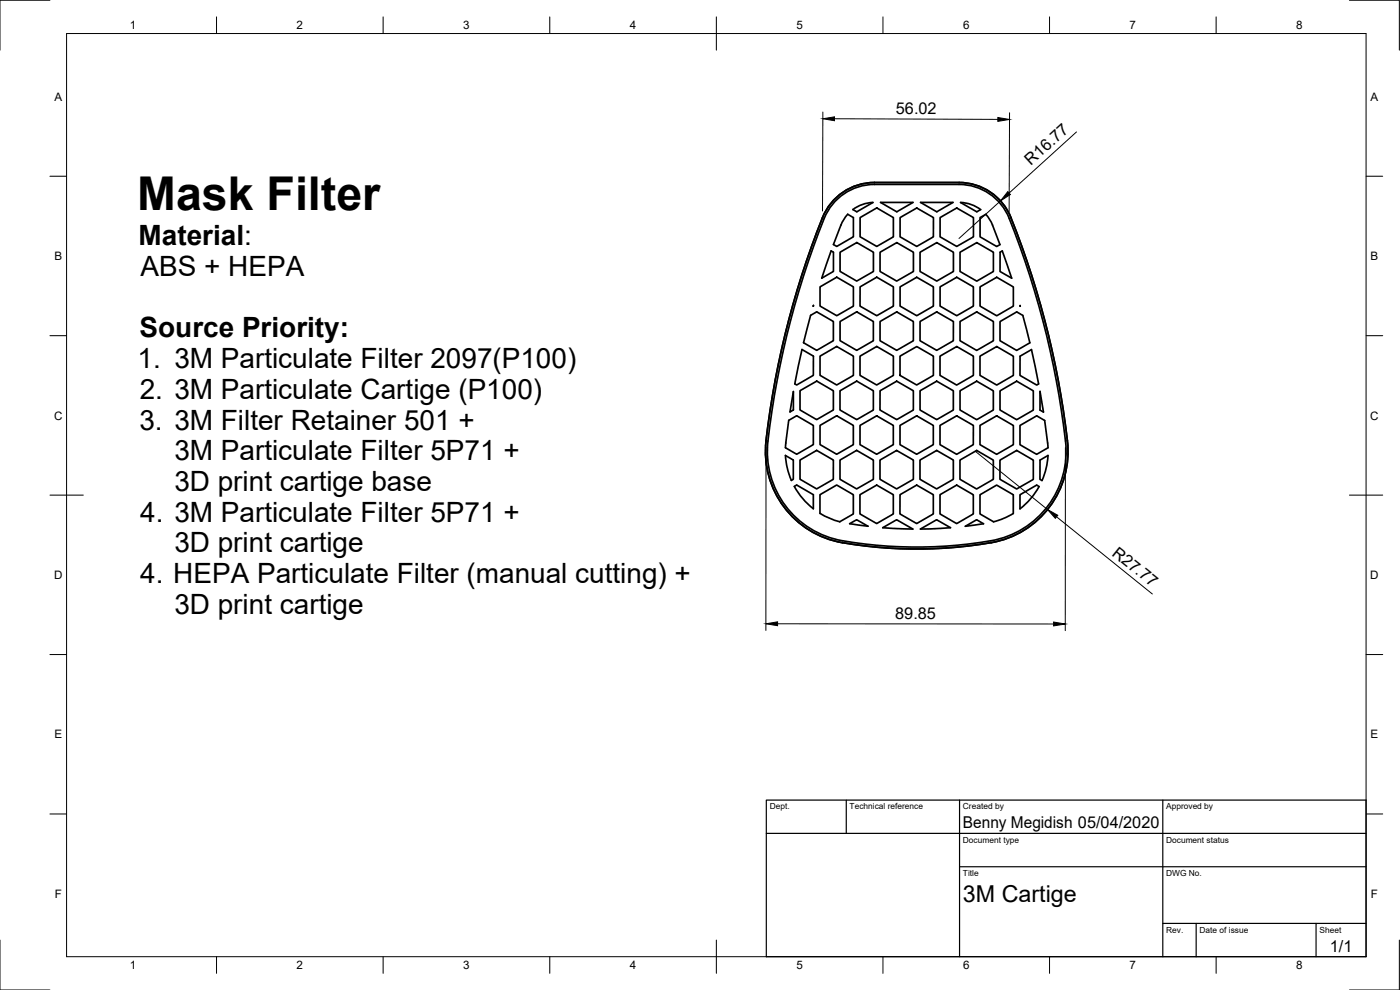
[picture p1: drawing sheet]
<svg xmlns="http://www.w3.org/2000/svg" width="420mm" height="297mm" viewBox="0 0 420 297" stroke-linecap="round" stroke-linejoin="round" font-family="sans-serif">
<!-- layer: Visible -->
<g fill="none" stroke="#000" stroke-width=".51">
<path d="M262.4 55.3h25.4a16.2 16.2 0 0 1 15.1 10.2M262.4 54.8h25.4a16.8 16.8 0 0 1 15.6 10.5 258.8 258.8 0 0 1 17.1 69 27.8 27.8 0 0 1-23 28.5M262.4 55.3a16.2 16.2 0 0 0-15 10.2M262.4 54.8a16.8 16.8 0 0 0-15.6 10.5 256.6 256.6 0 0 0-17.1 69 27.8 27.8 0 0 0 23.1 28.5M247.4 65.5a255.9 255.9 0 0 0-17.1 68.8 27.2 27.2 0 0 0 22.6 28M249.4 75.3l.7 .4v5.7l-3.5 2.1zM252.1 75.7l5-2.9 5 2.9v5.8l-5 2.8-5-2.9zM254.4 64.3l1.7 1v5.7l-5 2.9-1-.5 2.5-6.5zM256 62.9a10.8 10.8 0 0 1 6-2.2l-4.9 2.8zM258.1 65.3l5-2.9 5 2.9v5.8l-5 2.8-5-2.9zM264.1 75.7l5-2.9 5 2.9v5.8l-5 2.8-5-2.8zM264.3 60.7h9.7l-4.9 2.8z"/>
<path d="M270.1 65.3l5-2.9 5 2.9v5.8l-5 2.8-5-2.8zM276.1 75.7l5-2.9 5 2.9v5.8l-5 2.8-5-2.8zM276.3 60.7h9.7l-4.9 2.8zM282.1 65.3l5-2.9 5 2.9v5.8l-5 2.8-5-2.8zM288.1 75.7l5-2.9 5 2.9v5.8l-5 2.9-5-2.9zM288.3 60.7a10.8 10.8 0 0 1 6 2.2l-1.2 .6zM294.1 65.3l1.8-1 .8 1 1.2 2.2 2.2 5.9-1 .6-5-2.9zM300.1 75.7l.7-.4 2.8 8.2-3.5-2zM302.9 65.5a257 257 0 0 1 17 68.8 27.2 27.2 0 0 1-22.6 27.9 131.4 131.4 0 0 1-44.4 0M243.3 94.6l1.8-1 5 2.9v5.7l-5 2.9-3.9-2.3zM244.1 91.6v.3zM246.1 86.1l5-2.9 5 2.9v5.7l-5 2.9-5-2.9z"/>
<path d="M252.1 96.5l5-2.9 5 2.9v5.7l-5 2.9-5-2.9zM258.1 86.1l5-2.9 5 2.9v5.7l-5 2.9-5-2.9zM264.1 96.5l5-2.9 5 2.9v5.7l-5 2.9-5-2.9zM270.1 86.1l5-2.9 5 2.9v5.7l-5 2.9-5-2.9zM276.1 96.5l5-2.9 5 2.9v5.7l-5 2.9-5-2.9zM282.1 86.1l5-2.9 5 2.9v5.7l-5 2.9-5-2.9zM288.1 96.5l5-2.9 5 2.9v5.7l-5 2.9-5-2.9zM294.1 86.1l5-2.9 5 2.9v5.7l-5 2.9-5-2.9zM300.1 96.5l5-2.9 1.9 1 2.1 8.3-4 2.2-5-2.9zM306.1 91.7l.1 .2zM238.1 117.5v5.5l-1 .6zM240.1 117.2l5-2.9 5 2.9v5.8l-5 2.9-5-2.9z"/>
<path d="M240.7 104.9l3.4 2v5.7l-5 2.9-.6-.3zM246.1 106.9l5-2.9 5 2.9v5.7l-5 2.9-5-2.9zM252.1 117.2l5-2.9 5 2.9v5.8l-5 2.9-5-2.9zM258.1 106.9l5-2.9 5 2.9v5.7l-5 2.9-5-2.9zM264.1 117.2l5-2.8 5 2.8v5.8l-5 2.9-5-2.9zM270.1 106.9l5-2.9 5 2.9v5.7l-5 2.9-5-2.9zM276.1 117.2l5-2.8 5 2.8v5.8l-5 2.9-5-2.9zM282.1 106.9l5-2.9 5 2.9v5.7l-5 2.9-5-2.9zM288.1 117.2l5-2.8 5 2.9v5.7l-5 2.9-5-2.9zM294.1 106.9l5-2.9 5 2.9v5.7l-5 2.9-5-2.9zM300.1 117.3l5-2.9 5 2.9v5.7l-5 2.9-5-2.9zM306.1 106.9l3.5-2 2.1 10.3-.6 .3-5-2.9z"/>
<path d="M312.1 117.4l1.1 6.2-1.1-.6zM229.9 132.2a27.8 27.8 0 0 0 22.9 30.6M236.7 126.1l2.4-1.4 5 2.9v5.8l-5 2.9-3.4-2zM240.1 138l5-2.9 5 2.9v5.8l-5 2.9-5-2.9zM246.1 127.6l5-2.9 5 2.9v5.8l-5 2.9-5-2.9zM252.1 138l5-2.9 5 2.9v5.8l-5 2.9-5-2.9zM258.1 127.6l5-2.8 5 2.8v5.8l-5 2.9-5-2.9zM264.1 138l5-2.8 5 2.8v5.8l-5 2.9-5-2.9zM270.1 127.6l5-2.8 5 2.8v5.8l-5 2.9-5-2.9zM276.1 138l5-2.8 5 2.8v5.8l-5 2.9-5-2.9zM282.1 127.6l5-2.8 5 2.8v5.8l-5 2.9-5-2.9zM288.1 138l5-2.8 5 2.9v5.7l-5 2.9-5-2.9z"/>
<path d="M294.1 127.6l5-2.8 5 2.9v5.7l-5 2.9-5-2.9zM300.1 138.1l5-2.9 5 2.9v5.7l-5 2.9-5-2.9zM306.1 127.7l5-2.9 2.4 1.4 1 8.2-3.4 1.9-5-2.9zM314.5 136.7l-2.4 1.4v5.7l.6 .4a21.8 21.8 0 0 0 1.8-7.5M320.3 132.2a27.8 27.8 0 0 1-22.8 30.6M237.5 144.1a21.8 21.8 0 0 1-1.8-7.5l2.4 1.4v5.8l-.6 .4M244.1 152.6v-4.2l-5-2.9-.7 .4a21.8 21.8 0 0 0 5.7 6.8M246.1 148.4l5-2.9 5 2.9v5.8l-4.1 2.4a21.8 21.8 0 0 1-5.9-2.6zM255 157.1l2.1-1.2 3.4 2zM258.1 148.4l5-2.9 5 2.9v5.8l-5 2.9-5-2.9zM264.9 158.3l4.2-2.4 4.9 2.8zM270.1 148.4l5-2.9 5 2.9v5.8l-5 2.9-5-2.9z"/>
<path d="M276.2 158.7l4.9-2.8 4.2 2.4zM282.1 148.4l5-2.9 5 2.9v5.8l-5 2.9-5-2.9zM289.7 157.9l3.4-2 2.1 1.2zM294.1 148.4l5-2.9 5 2.9v5.7a21.8 21.8 0 0 1-5.9 2.5l-4.1-2.4zM306.1 148.4l5-2.9 .7 .5a21.8 21.8 0 0 1-5.7 6.7zM252.8 162.8a132.6 132.6 0 0 0 44.7 0"/>
</g>
<!-- layer: Border -->
<g fill="none" stroke="#000" stroke-width=".3">
<path d="M15 .1h-15v15M20 10.1h390v276.9h-390zM65 5.1v5M115 5.1v5M165 5.1v5M215 5.1v10M265 5.1v5M315 5.1v5M365 5.1v5M405 .1h15v15M15 52.9h5M410 52.9h5"/>
<path d="M15 100.7h5M410 100.7h5M15 148.6h10M405 148.6h10M15 196.4h5M410 196.4h5M15 244.2h5M410 244.2h5M0 282.1v14.9h15M65 287v5M115 287v5M165 287v5"/>
<path d="M215 282.1v9.9M265 287v5M315 287v5M365 287v5M420 282.1v14.9h-15"/>
</g>
<!-- layer: TitleBlock -->
<path d="M230 240.1h180v46.9h-180zM230 250h180M254 240.1v9.9M288 240.1v46.9M349 240.1v46.9M288 260.1h122M349 277.1h61M359 277.1v9.9M395 277.1v9.9" fill="none" stroke="#000" stroke-width=".36"/>
<!-- layer: Dimensions -->
<path d="M247 33.6l-.2 29.7M250.4 35.6l49.1 .2M303 33.8l-.1 29.7M323.1 39.6l-20.3 18.3M300.2 60.3l-12.4 11.3M229.9 134.2l-.1 55M292.7 135.4l21.7 17.5M319.7 134.3v54.9M317.1 155.1l28.7 23.1M233.4 187.2h82.8" fill="none" stroke="#000" stroke-width=".3"/>
<path d="M247 35.6l3.4-.5v1.1zM299.5 35.2l3.5 .6-3.5 .6zM302.5 57.5l.7 .9-3 1.9zM314.4 152.9l3.1 1.7-.8 .9zM229.9 187.2l3.5-.6v1.1zM316.2 186.6l3.5 .6-3.5 .6z" fill="#000" stroke="#000" stroke-width=".3"/>
<text font-size="14" x="41.2" y="63">Mask Filter</text>
<g font-size="8.4">
<text x="41.6" y="73.5">Material:</text>
<text x="42.2" y="82.8">ABS + HEPA</text>
<text x="41.9" y="101.2">Source Priority:</text>
<text x="41.3" y="110.5">1. 3M Particulate Filter 2097(P100)</text>
<text x="41.9" y="119.8">2. 3M Particulate Cartige (P100)</text>
<text x="41.8" y="129">3. 3M Filter Retainer 501 +</text>
<text x="52.3" y="138.1">3M Particulate Filter 5P71 +</text>
<text x="52.3" y="147.3">3D print cartige base</text>
<text x="42.1" y="156.5">4. 3M Particulate Filter 5P71 +</text>
<text x="52.3" y="165.7">3D print cartige</text>
<text x="42.1" y="175">4. HEPA Particulate Filter (manual cutting) +</text>
<text x="52.3" y="184.2">3D print cartige</text>
</g>
<text font-size="7" x="289" y="270.6">3M Cartige</text>
<g font-size="4.9">
<text x="268.9" y="34.1">56.02</text>
<text x="309.4" y="49.9" transform="rotate(-42 309.4 49.9)">R16.77</text>
<text x="333.5" y="166.4" transform="rotate(39 333.5 166.4)">R27.77</text>
<text x="268.7" y="185.6">89.85</text>
<text x="289" y="248.5">Benny Megidish 05/04/2020</text>
<text x="399.1" y="285.7">1/1</text>
</g>
<g font-size="3.5">
<text x="39" y="8.8">1</text>
<text x="89" y="8.8">2</text>
<text x="139" y="8.8">3</text>
<text x="189" y="8.8">4</text>
<text x="239" y="8.8">5</text>
<text x="289" y="8.8">6</text>
<text x="339" y="8.8">7</text>
<text x="389" y="8.8">8</text>
<text x="16.3" y="30.2">A</text>
<text x="411.3" y="30.2">A</text>
<text x="16.3" y="78">B</text>
<text x="411.3" y="78">B</text>
<text x="16.2" y="125.9">C</text>
<text x="411.2" y="125.9">C</text>
<text x="16.2" y="173.7">D</text>
<text x="411.2" y="173.7">D</text>
<text x="16.3" y="221.6">E</text>
<text x="411.3" y="221.6">E</text>
<text x="16.4" y="269.4">F</text>
<text x="411.4" y="269.4">F</text>
<text x="39" y="290.8">1</text>
<text x="89" y="290.8">2</text>
<text x="139" y="290.8">3</text>
<text x="189" y="290.8">4</text>
<text x="239" y="290.8">5</text>
<text x="289" y="290.8">6</text>
<text x="339" y="290.8">7</text>
<text x="389" y="290.8">8</text>
</g>
<g font-size="2.5">
<text x="231" y="242.9">Dept.</text>
<text x="255" y="242.9">Technical reference</text>
<text x="289" y="242.9">Created by</text>
<text x="350" y="242.9">Approved by</text>
<text x="289" y="252.8">Document type</text>
<text x="350" y="252.8">Document status</text>
<text x="289" y="262.9">Title</text>
<text x="350" y="262.9">DWG No.</text>
<text x="350" y="279.9">Rev.</text>
<text x="360" y="279.9">Date of issue</text>
<text x="396" y="279.9">Sheet</text>
</g>
</svg>
